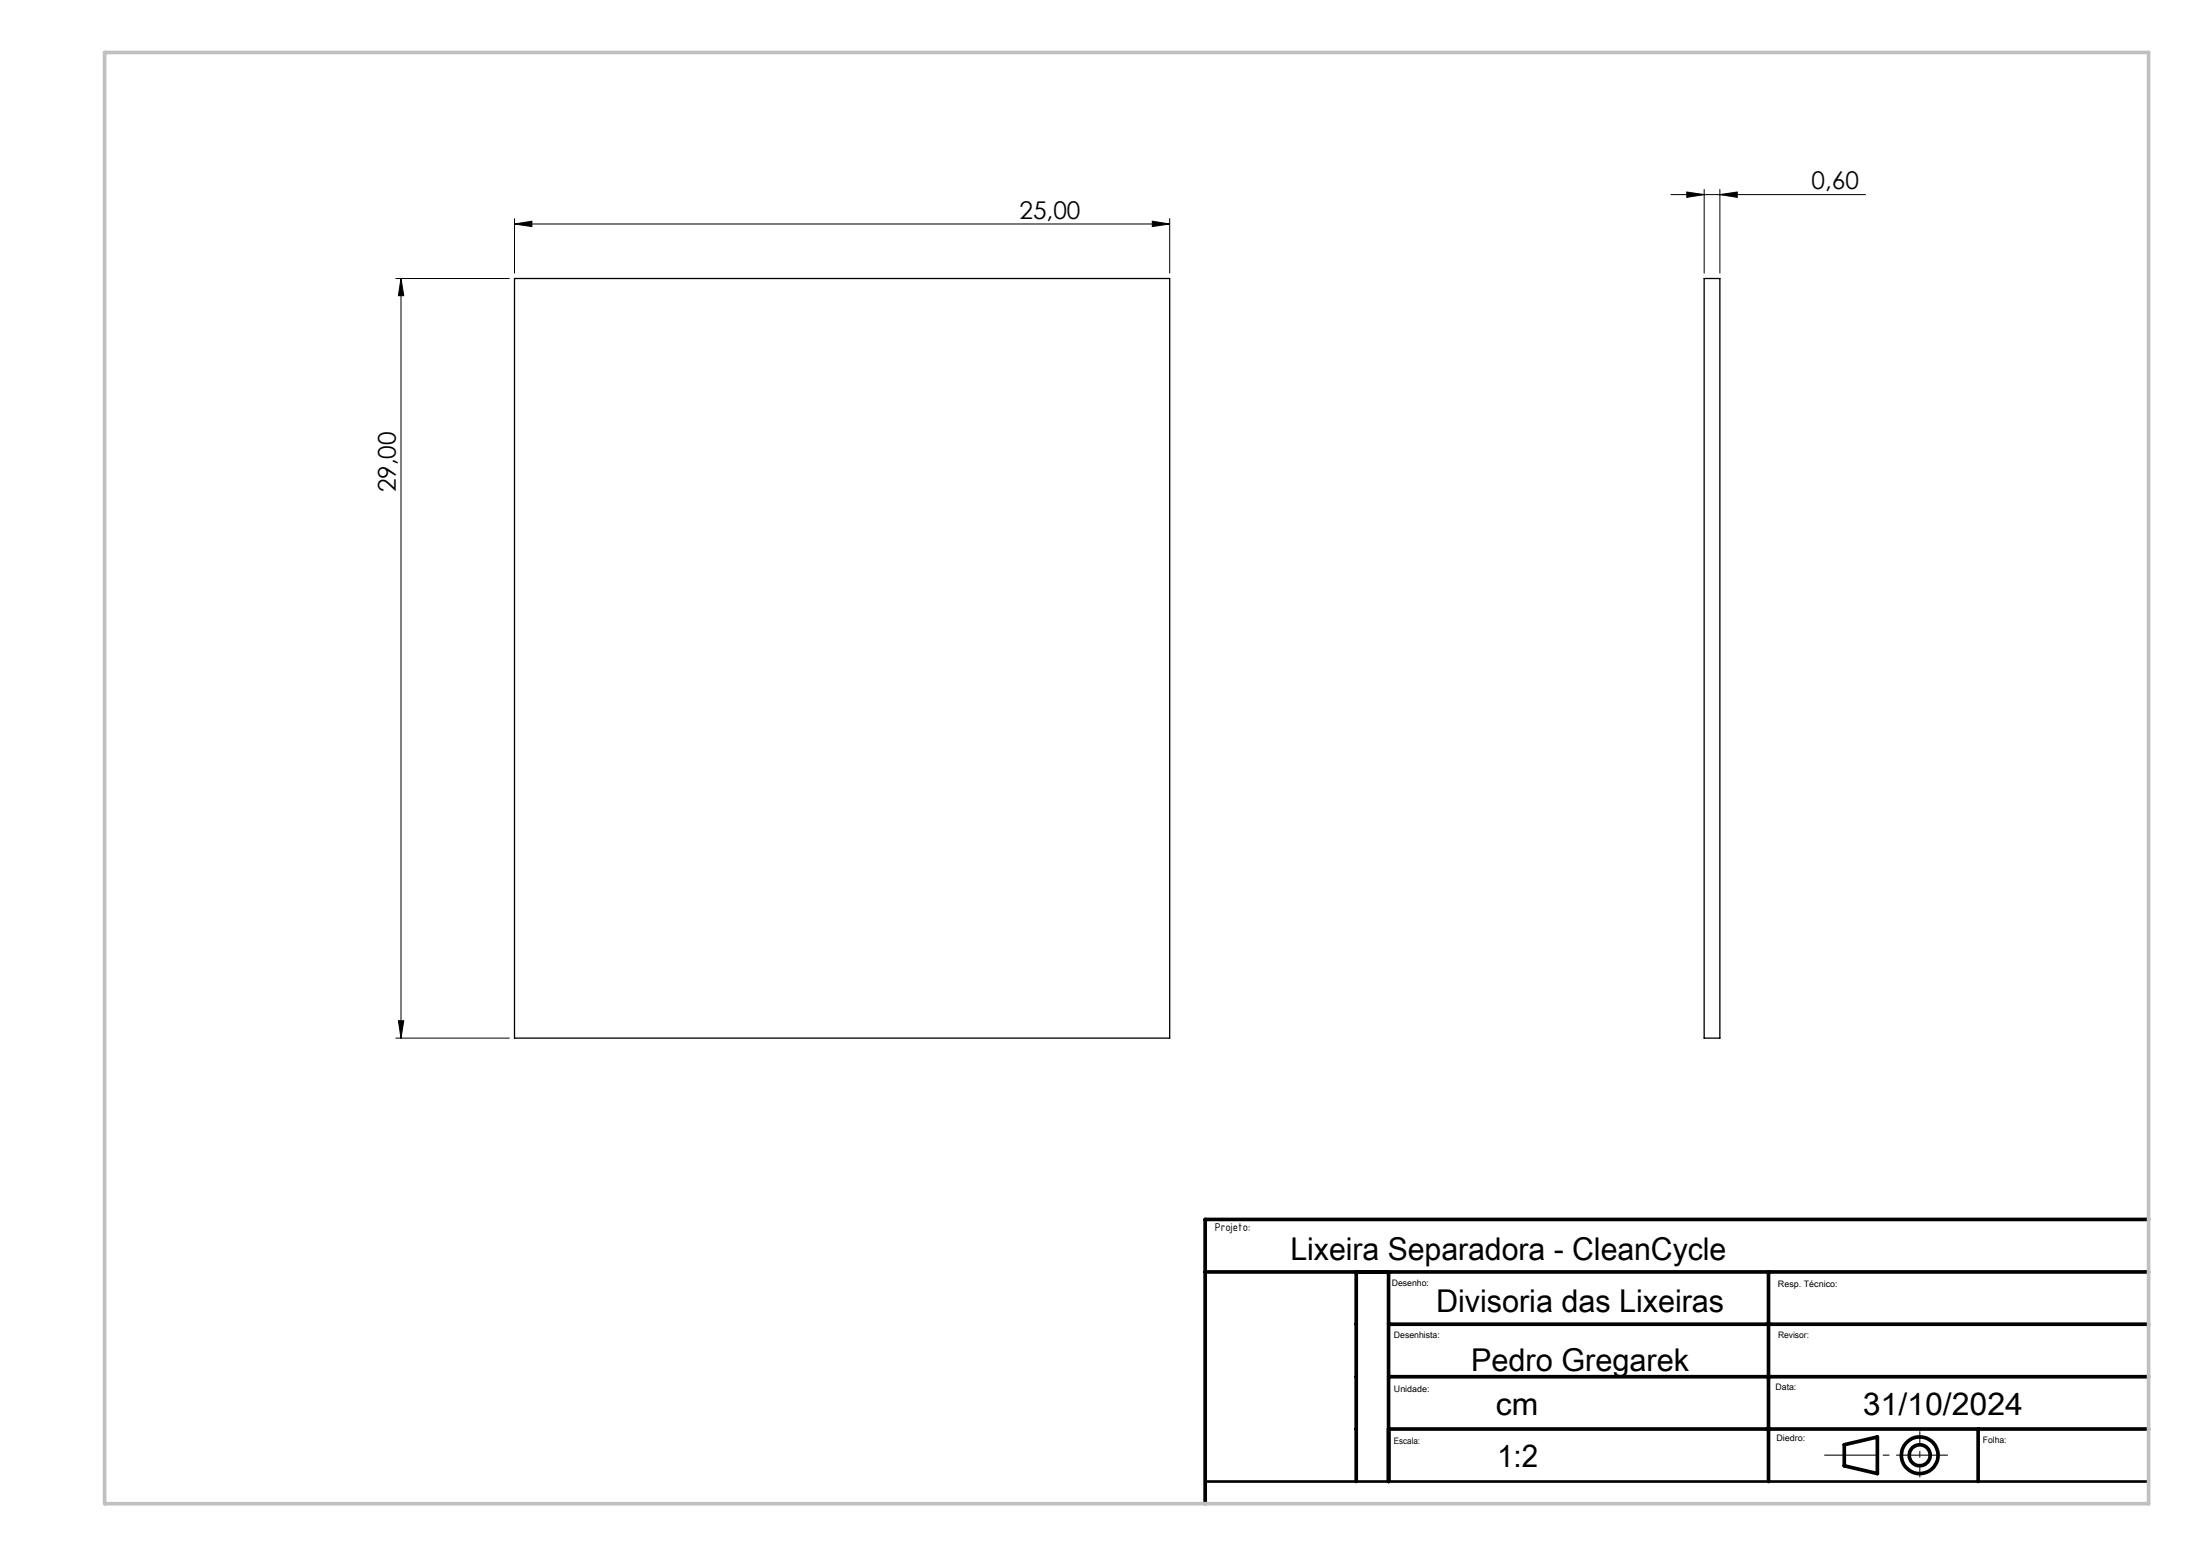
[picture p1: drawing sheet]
<svg xmlns="http://www.w3.org/2000/svg" width="420mm" height="297mm" viewBox="0 0 420 297" stroke-linecap="round" stroke-linejoin="round" font-family="sans-serif">
<path d="M98.2 53.2h125v145h-125zM325.2 53.2h3v145h-3z" fill="none" stroke="#000" stroke-width=".25"/>
<g fill="none" stroke="#000" stroke-width=".19">
<path d="M318.8 37.1h37.2M321.9 36.7l3.3 .4-3.3 .6zM325.2 36.2v15.9M328.2 37.1l3.3-.4v1zM328.2 36.2v15.9M75.5 53.2h21.7M76.5 53.2l.5 3.2h-1zM76.5 53.2v145M98.2 42.8l3.3-.6v1zM98.2 41.7v10.4M98.2 42.8h125M219.9 42.2l3.3 .6-3.3 .4z"/>
<path d="M223.2 41.7v10.4M75.5 198.2h21.7M76 194.8h1l-.5 3.4z"/>
</g>
<g fill="none" stroke="#000" stroke-width=".7" stroke-linecap="butt">
<circle cx="366.3" cy="277.8" r="2.01"/>
<circle cx="366.3" cy="277.8" r="3.5"/>
</g>
<path d="M348.1 277.8h23.6" fill="none" stroke="#000" stroke-width=".19" stroke-dasharray="15.2 1.3 1.3 1.3" stroke-dashoffset="5.3" stroke-linecap="butt"/>
<path d="M366.3 273.2v8.8" fill="none" stroke="#000" stroke-width=".19" stroke-dasharray="15.2 1.3 1.3 1.3" stroke-dashoffset="12.7" stroke-linecap="butt"/>
<path d="M230 282.8h180" fill="none" stroke="#000" stroke-width=".5"/>
<path d="M410 232.8h-180v54.2M230 242.8h180M258.8 242.8v40M265 252.8h145M265 242.8v40M337.5 242.8v40M265 272.8h145M265 262.8h145M351.9 275.8l6.3-1.5v7l-6.3-1.5zM377.5 272.8v10" fill="none" stroke="#000" stroke-width=".7"/>
<path d="M20 10h390v277h-390z" fill="none" stroke="#c0c0c0" stroke-width=".7"/>
<g fill="#000">
<path d="M98.2 42.8l3.3-.6v1zM219.9 42.2l3.3 .6-3.3 .4zM321.9 36.7l3.3 .4-3.3 .6zM328.2 37.1l3.3-.4v1z"/>
<path d="M76 194.8h1l-.5 3.4zM76.5 53.2l.5 3.2h-1z"/>
</g>
<g font-size="6">
<text x="246.2" y="240.5">Lixeira Separadora - CleanCycle</text>
<text x="274" y="250.3">Divisoria das Lixeiras</text>
<text x="280.7" y="261.7">Pedro Gregarek</text>
<text x="285.4" y="270">cm</text>
<text x="355.5" y="270">31/10/2024</text>
<text x="285.7" y="280">1:2</text>
</g>
<g font-size="4.7">
<text x="194.5" y="41.7">25,00</text>
<text x="345.7" y="36.1">0,60</text>
<text x="75.5" y="94" transform="rotate(-90 75.5 94)">29,00</text>
</g>
<text font-size="2.3" x="231.8" y="235">Projeto:</text>
<g font-size="1.7">
<text x="265.6" y="245.4">Desenho:</text>
<text x="339.3" y="245.6">Resp. Técnico:</text>
<text x="266" y="255.3">Desenhista:</text>
<text x="339.3" y="255.4">Revisor:</text>
<text x="266" y="265.8">Unidade:</text>
<text x="338.8" y="265.3">Data:</text>
<text x="266" y="275.7">Escala:</text>
<text x="339" y="275.1">Diedro:</text>
<text x="378.4" y="275.5">Folha:</text>
</g>
</svg>
